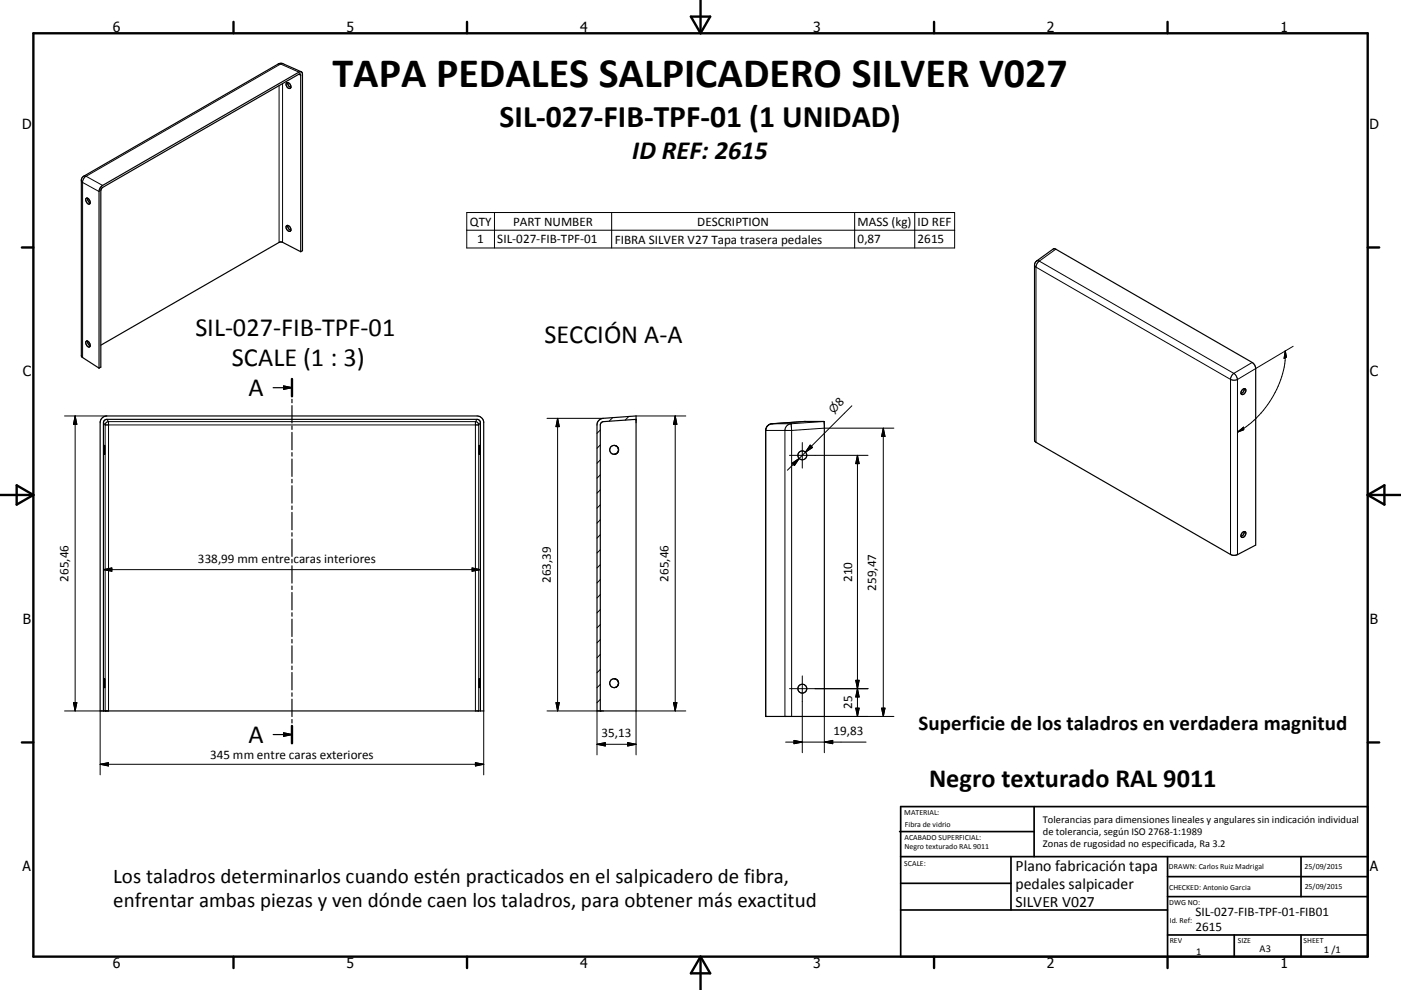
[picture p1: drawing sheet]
<svg xmlns="http://www.w3.org/2000/svg" width="420mm" height="297mm" viewBox="0 0 420 297" stroke-linecap="round" stroke-linejoin="round" font-family="sans-serif">
<g fill="none" stroke="#000" stroke-width=".36">
<path d="M86.2 24.8a.87 .87 0 0 0-.5 .9 .87 .87 0 0 0 .7 .7l.5 .1 .3-.3M86.2 24.8a1.28 1.28 0 0 1 1 1.4M86.3 24.8a1.42 1.42 0 0 0 .9 1.4M90.3 21.5l-5.5-2.4h-1.1l-58.6 33.8-.5 .5-.2 .5v52.8l.2 .4 5.1 3.3M25.8 59.6l.1-.1a1.19 1.19 0 0 1 1 1.7 1.2 1.2 0 0 1-1.1-1.6zM26.3 59.5a1.56 1.56 0 0 0 .7 1.4M86.2 67.6a.89 .89 0 0 0-.5 .9 .89 .89 0 0 0 .7 .8l.5 .1 .3-.3M86.2 67.6a1.35 1.35 0 0 1 1 1.5M86.3 67.6a1.38 1.38 0 0 0 .9 1.5M90.2 75.5l.5-.3v-52.9a.65 .65 0 0 0-.3-.7 .65 .65 0 0 0-.8 0l-58.8 34a2.29 2.29 0 0 0-1.1 1.9v52.9M90.2 75.5v-52.9l-.3-.4-59.4 34.3-.3 .7v52.9l-.5 .3M90.2 75.5l-5.5-2.8-.9-.1-53.6 31"/>
<path d="M310.6 78.5l5.2-3.8 .7 .1 58.9 33.9a2.35 2.35 0 0 1 1.1 1.9v52.9l-5.5 2.9-1.3 .2-59.4-34.2-.1-52.9zM25.9 102.3a1.1 1.1 0 0 1 1 .7 1.1 1.1 0 0 1-.2 1.1 1.26 1.26 0 0 1-.8-1.8zM26.3 102.3l.1 .9 .6 .6M81.9 116.3h5.6M85 115.8l2.5 .5-2.5 .5zM87.5 113.7v5.2M87.5 119.8v1M373 116.6a1.37 1.37 0 0 1-.9 1.5M373.1 116.6a1.39 1.39 0 0 0-1 1.5M373.1 116.6a.95 .95 0 0 1 .4 1 .95 .95 0 0 1-.8 .7h-.5l-.1-.2M30.5 125.5l.5-.4 1-.3h111a2.04 2.04 0 0 1 2 2v86.5h-115v-86.5zM31.3 136.2v-2.6l.1 2.6"/>
<path d="M31.3 136.2v.1M31.3 136.3h.1M31.4 136.2v.1M87.5 121.7v5.2M87.5 127.8v1M87.5 129.7v5.2M87.5 135.8v1M87.5 137.7v5.2M143.7 133.6h.1M143.7 136.3h.1M143.7 133.7v2.5M143.7 133.6v.1"/>
<path d="M179.4 126.2l.5-.4 .9-.3 9.9-.7v88.5h-11.7v-85.8zM184.1 133.6a1.33 1.33 0 0 1 1.1 2 1.33 1.33 0 0 1-2.3 0 1.33 1.33 0 0 1 1.1-2l.8 .2 .5 .6M185.3 134.6a1.34 1.34 0 0 1-1.2 1.7M190.7 125.8l-10 .7-.5 .4-.2 .6v85.8M230 127.9l1.1-.7a84.8 84.8 0 0 1 16-.6v88.3h-17.5v-85.8zM247 126.4l.1 .1M87.5 143.8v1.1M87.5 145.7v5.2M87.5 151.8v1.1M87.5 153.7v5.2M87.5 159.8v1.1M373 159.5a1.37 1.37 0 0 1-.9 1.4"/>
<path d="M373.1 159.5a.95 .95 0 0 1 .4 1 .95 .95 0 0 1-.8 .7h-.5l-.1-.3M373.1 159.5a1.33 1.33 0 0 0-1 1.4M87.5 161.7v5.2M87.5 167.8v1.1M87.5 169.8v5.1M87.5 175.8v1.1M87.5 177.8v5.2M87.5 183.8v1.1M87.5 185.8v5.2M87.5 191.8v1.1M87.5 193.8v5.2M87.5 199.8v1.1"/>
<path d="M31 213.3v-86.5l.2-.6 .8-.4h111l.6 .2 .4 .8v86.5M31.3 206.2v-2.6l.1 2.6M31.3 206.2v.1M31.3 206.3h.1M31.4 206.2v.1M85 219.9l2.5 .5-2.5 .5zM87.5 201.8v5.2M87.5 207.9v1M87.5 209.8v5.2M87.5 215.9v1M87.5 217.8v5.2M143.7 203.6h.1"/>
<path d="M143.7 206.3h.1M143.7 203.7v2.5M143.7 203.6v.1M184.1 203.6a1.33 1.33 0 0 1 1.3 1.4 1.33 1.33 0 0 1-1.3 1.3M81.9 220.4h5.6"/>
<circle cx="240.5" cy="136.6" r="1.33"/>
<circle cx="184.1" cy="205" r="1.33"/>
<circle cx="240.5" cy="206.6" r="1.33"/>
</g>
<g fill="none" stroke="#000" stroke-width=".3">
<path d="M83.4 19.2h.7M84.1 19.2l-58.3 33.7M84.1 19.2l5.5 2.4M84.8 19.1l-.7 .1M83.7 25.7v47M84.7 25.1v47.6M89.5 22.3l.7 .3M24.4 54.2l.4 .5 4.9 2.8M25.1 52.9h.7M25.8 52.9l-.6 .5-.4 1.1v52.8M25.8 52.9l5 2.7M139.9 63.8h146.3v10.6h-146.3z"/>
<path d="M139.9 69.1h146.3M148.2 63.8v10.6M183.4 63.8v10.6M256.2 63.8v10.6M274.2 63.8v10.6M310.2 79.5l.4 .6M310.8 78.3h.8M311.6 78.3l-.7 .9-.3 .9M311.6 78.3l58.3 33.7M316.5 74.8l-4.9 3.5M310.6 80.1v52.6M310.6 80.1l58.3 33.7"/>
<path d="M368.9 113.8a2.38 2.38 0 0 0 2.1 .1M368.9 113.8v52.5M369.9 112l-.7 .8-.3 1M369.9 112l.6 .6 .5 1.3M371 113.9v52.5M375.4 108.7l-5.5 3.3M385.3 105.3a28.1 28.1 0 0 1-8.6 20.1l-3.1 2.6-2.6 1.6M385.3 105.3l.4 1.8-.7 .4zM387.7 103.9l-16.7 10M19.4 124.8h12.6M22.5 124.8v88.5M22.5 124.8l.5 2.5h-1z"/>
<path d="M31 126.8l.5 .7M31.5 127.5h112M31.5 127.5v85.8M32 125.8l.5 .7M32.5 126.5l-.6 .2-.4 .8M32.5 126.5v86.8h-13.1M32.5 126.5h110M142.5 126.5v86.8M142.5 126.5l.8 .4 .2 .6M143 125.8l-.5 .7M143.5 127.5v85.8M144 126.8l-.5 .7"/>
<path d="M164 125.5h16.8M167.2 125.5v87.8M167.2 125.5l.5 2.5h-1zM180 138l-1 1M180 133.5l-1 1M180 129l-1 1M183.7 125.3l-1.1 1.1M188.5 124.9l-1.1 1.1M190.7 124.8h14.9M202.4 124.8l.5 2.5h-1zM202.4 124.8v88.5M229.6 129.1h.1"/>
<path d="M229.6 129.1v85.8M229.6 129.1h7.7M231.4 127.1h.1M231.4 127.1a2.04 2.04 0 0 0-1.8 2M231.4 127.1h5.8M236.7 136.6h23.5M237.2 127.1a2.05 2.05 0 0 0-1.9 2v85.8M237.2 127.1l.1 2M237.3 129.1v85.8M237.5 139l2.1-1.5-1.4 2.2zM240.5 132.8v7.6M241.2 126.4l-9.8 .7"/>
<path d="M242.9 133.5l.7 .7-2.1 1.5zM247 126.4l-9.8 .7M255.4 121.7l-19.3 19.4M257.1 136.6v78.3M257.1 136.6l.5 2.5h-1zM264.8 128.5v86.4M264.8 128.5l.5 2.4h-1zM268 128.5h-20.9l-9.8 .6M371 129.6l1.8-1.5 .1 .8zM180 155.9l-1 1.1M180 151.5l-1 1M180 147l-1 1"/>
<path d="M180 142.5l-1 1M31 170.9h113M31 170.9l2.5-.5v1zM141.5 170.4l2.5 .5-2.5 .5zM180 178.4l-1 1M180 173.9l-1 1M180 169.4l-1 1M180 164.9l-1 1M180 160.4l-1 1M180 196.3l-1 1.1M180 191.9l-1 1M180 187.4l-1 1"/>
<path d="M180 182.9l-1 1M22 210.8h1l-.5 2.5zM30 213.3v19.2M145 213.3v19.2M164 213.3h16M166.7 210.8h1l-.5 2.5zM179 213.3v13.2M180 209.8l-1 1M180 205.3l-1 1M180 200.8l-1 1M201.9 210.8h1l-.5 2.5zM205.6 213.3h-14.9v13.2"/>
<path d="M236.7 206.6h23.5M240.5 202.8v23M256.6 204.1h1l-1 5h1zM256.6 212.5h1l-.5 2.4zM264.3 212.5h1l-.5 2.4zM268 214.9h-20.9v10.9M30 229.3l2.5-.5v1zM30 229.3h115M142.5 228.8l2.5 .5-2.5 .5zM179 223.3h11.7M179 223.3l2.5-.5v1zM188.2 222.8l2.5 .5-2.5 .5z"/>
<path d="M235.5 222.6h24.2M238 222.1l2.5 .5-2.5 .5zM247.1 222.6l2.6-.5v1z"/>
</g>
<g fill="#000">
<circle cx="241.2" cy="126.4" r=".18"/>
<circle cx="229.6" cy="214.9" r=".18"/>
</g>
<g fill="none" stroke="#000" stroke-width=".71">
<path d="M10 10h400v277h-400zM70 6.6v3.4M140 6.6v3.4M207.1 5h5.8l-2.9 5zM210 0v10M280 6.6v3.4M350 6.6v3.4M6.6 74.2h3.4M410 74.2h3.5M87.5 113.7v5.2M0 148.5h10M5 145.6l5 2.9-5 2.9z"/>
<path d="M410 148.5h10.1M410 148.5l5.1-2.9v5.8zM87.5 217.8v5.2M6.6 222.7h3.4M410 222.7h3.5M70 287v3.4M140 287v3.4M210 287v10M210 287l2.9 5h-5.8zM280 287v3.4M350 287v3.4"/>
</g>
<g fill="none" stroke="#000" stroke-width=".51">
<path d="M269.7 249.5h40.3M270 242h140v45h-140zM270 257h140M303.1 257v16M310 242v15M350 257v30M390.1 257v12M270 265h33.1M270 273h80M350 269h60M350 263h60M350 280.5h60"/>
<path d="M370 280.5v6.5M390.1 280.5v6.5"/>
</g>
<path d="M85 115.8l2.5 .5-2.5 .5zM85 219.9l2.5 .5-2.5 .5z" fill="#000" stroke="#000" stroke-width=".36"/>
<g fill="#000" stroke="#000" stroke-width=".3">
<path d="M385.3 105.3l.4 1.8-.7 .4zM22.5 124.8l.5 2.5h-1zM167.2 125.5l.5 2.5h-1zM202.4 124.8l.5 2.5h-1zM237.5 139l2.1-1.5-1.4 2.2zM242.9 133.5l.7 .7-2.1 1.5zM257.1 136.6l.5 2.5h-1zM264.8 128.5l.5 2.4h-1zM371 129.6l1.8-1.5 .1 .8zM31 170.9l2.5-.5v1zM141.5 170.4l2.5 .5-2.5 .5zM22 210.8h1l-.5 2.5z"/>
<path d="M166.7 210.8h1l-.5 2.5zM201.9 210.8h1l-.5 2.5zM256.6 204.1h1l-.5 2.5zM256.6 212.5h1l-.5 2.4zM257.1 206.6l.5 2.5h-1zM264.3 212.5h1l-.5 2.4zM30 229.3l2.5-.5v1zM142.5 228.8l2.5 .5-2.5 .5zM179 223.3l2.5-.5v1zM188.2 222.8l2.5 .5-2.5 .5zM238 222.1l2.5 .5-2.5 .5zM247.1 222.6l2.6-.5v1z"/>
</g>
<text font-size="12.6" x="99.7" y="26.2">TAPA PEDALES SALPICADERO SILVER V027</text>
<text font-size="9.4" x="149.8" y="38.1">SIL-027-FIB-TPF-01 (1 UNIDAD)</text>
<g font-size="7.9">
<text x="189.6" y="47.6">ID REF: 2615</text>
<text x="58.6" y="100.8">SIL-027-FIB-TPF-01</text>
<text x="163.2" y="102.9">SECCIÓN A-A</text>
<text x="69.5" y="109.7">SCALE (1 : 3)</text>
<text x="74.5" y="118.8">A</text>
<text x="74.5" y="222.8">A</text>
<text x="278.6" y="236">Negro texturado RAL 9011</text>
</g>
<g font-size="6.3">
<text x="275.4" y="219">Superficie de los taladros en verdadera magnitud</text>
<text x="34" y="264.9">Los taladros determinarlos cuando estén practicados en el salpicadero de fibra,</text>
<text x="34" y="272">enfrentar ambas piezas y ven dónde caen los taladros, para obtener más exactitud</text>
</g>
<g font-size="4.7">
<text x="304.5" y="261.2">Plano fabricación tapa</text>
<text x="304.5" y="266.6">pedales salpicader</text>
<text x="304.5" y="272">SILVER V027</text>
</g>
<g font-size="4.2">
<text x="33.9" y="9.6">6</text>
<text x="103.9" y="9.6">5</text>
<text x="173.9" y="9.6">4</text>
<text x="243.8" y="9.6">3</text>
<text x="313.9" y="9.6">2</text>
<text x="383.9" y="9.6">1</text>
<text x="6.7" y="38.7">D</text>
<text x="410.5" y="38.7">D</text>
<text x="6.9" y="112.9">C</text>
<text x="410.7" y="112.9">C</text>
<text x="6.9" y="187.1">B</text>
<text x="410.7" y="187.1">B</text>
<text x="6.8" y="261.4">A</text>
<text x="410.7" y="261.4">A</text>
<text x="33.9" y="290.4">6</text>
<text x="103.9" y="290.4">5</text>
<text x="173.9" y="290.4">4</text>
<text x="243.8" y="290.4">3</text>
<text x="313.9" y="290.4">2</text>
<text x="383.9" y="290.4">1</text>
</g>
<g font-size="3.9">
<text x="140.9" y="67.7">QTY</text>
<text x="153.8" y="67.7">PART NUMBER</text>
<text x="209" y="67.7">DESCRIPTION</text>
<text x="257.1" y="67.8">MASS (kg)</text>
<text x="275.1" y="67.7">ID REF</text>
<text x="143.1" y="73">1</text>
<text x="149.1" y="73">SIL-027-FIB-TPF-01</text>
<text x="184.3" y="73.1">FIBRA SILVER V27 Tapa trasera pedales</text>
<text x="257.1" y="73">0,87</text>
<text x="275.1" y="73">2615</text>
<text x="251.9" y="122.2" transform="rotate(-45 251.9 122.2)">8</text>
<text x="59.4" y="168.8">338,99 mm entre caras interiores</text>
<text x="20.5" y="174.5" transform="rotate(-90 20.5 174.5)">265,46</text>
<text x="165.1" y="174.8" transform="rotate(-90 165.1 174.8)">263,39</text>
<text x="200.4" y="174.5" transform="rotate(-90 200.4 174.5)">265,46</text>
<text x="255.5" y="174.6" transform="rotate(-90 255.5 174.6)">210</text>
<text x="262.7" y="177.2" transform="rotate(-90 262.7 177.2)">259,47</text>
<text x="255.5" y="212.8" transform="rotate(-90 255.5 212.8)">25</text>
<text x="180.3" y="221.2">35,13</text>
<text x="249.9" y="220.6">19,83</text>
<text x="63" y="227.8">345 mm entre caras exteriores</text>
<text x="358.4" y="274.9">SIL-027-FIB-TPF-01-FIB01</text>
<text x="358.4" y="279.4">2615</text>
</g>
<text font-size="3.3" x="249.9" y="124.2" transform="rotate(-45 249.9 124.2)">⌀</text>
<g font-size="3.1">
<text x="312.7" y="246.8">Tolerancias para dimensiones lineales y angulares sin indicación individual</text>
<text x="312.7" y="250.4">de tolerancia, según ISO 2768-1:1989</text>
<text x="312.7" y="254">Zonas de rugosidad no especificada, Ra 3.2</text>
<text x="358.6" y="286.5">1</text>
<text x="377.6" y="285.6">A3</text>
<text x="396.9" y="285.9">1 /1</text>
</g>
<g font-size="2.4">
<text x="271.1" y="244.4">MATERIAL:</text>
<text x="271.2" y="252">ACABADO SUPERFICIAL:</text>
<text x="271.3" y="248">Fibra de vidrio</text>
<text x="271.2" y="254.7">Negro texturado RAL 9011</text>
<text x="271.1" y="259.7">SCALE:</text>
<text x="350.4" y="260.8">DRAWN: Carlos Ruiz Madrigal</text>
<text x="391.1" y="260.6">25/09/2015</text>
<text x="350.5" y="267">CHECKED: Antonio Garcia</text>
<text x="391.2" y="266.7">25/09/2015</text>
<text x="350.5" y="271.4">DWG NO:</text>
<text x="350.7" y="276.9">Id. Ref:</text>
<text x="350.7" y="282.8">REV</text>
<text x="371.1" y="282.9">SIZE</text>
<text x="390.8" y="283">SHEET</text>
</g>
</svg>
